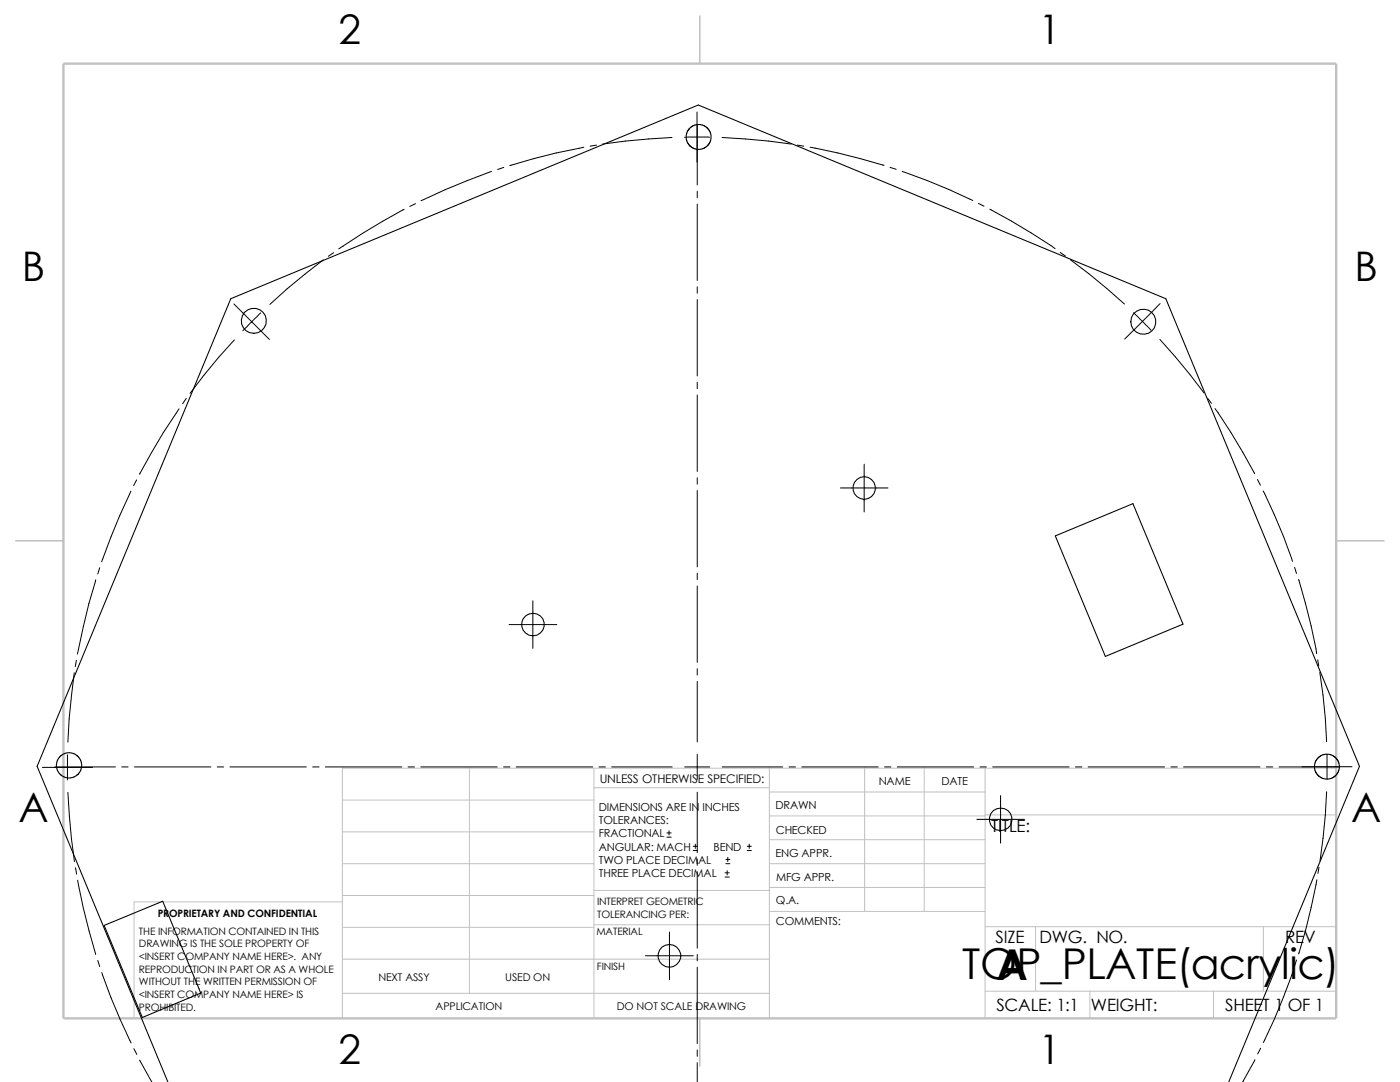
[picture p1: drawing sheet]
<svg xmlns="http://www.w3.org/2000/svg" width="279mm" height="216mm" viewBox="0 0 279 216" stroke-linecap="round" stroke-linejoin="round" font-family="sans-serif">
<g fill="none" stroke="#c0c0c0" stroke-width=".2">
<path d="M68.3 159.6h50.2M93.7 153.3v44.9M118.5 153.3v49.9M118.5 157.2h35M153.5 153.3v49.9M153.5 158h43.1M172.6 153.3v28.6M184.4 153.3v28.6M196.6 153.3v49.9M266.7 153.3h-198.4v49.9M68.3 166h50.2M68.3 172.3h50.2"/>
<path d="M68.3 178.7h50.2M68.3 180h-41.5v23.2M118.5 177.7h35.1M153.5 162.8h43.1M153.5 167.6h43.1M153.5 172.3h43.1M153.5 177.1h43.1M196.6 162.6h70.1M68.3 198.2h85.2M68.3 191.4h85.2M68.3 185h50.2M118.5 184.5h35.1"/>
<path d="M153.6 181.9h43M196.6 184.9h70.1M196.6 197.8h70.1M206.7 184.9v12.9M217.5 197.8v5.4M242.2 197.8v5.4M252.1 184.9v12.9"/>
</g>
<path d="M139.7 3.2v9.5M3.1 107.9h9.6M266.7 107.9h9.5M139.7 203.2v9.5" fill="none" stroke="#c0c0c0" stroke-width=".21"/>
<path d="M12.7 12.7h254v190.5h-254z" fill="none" stroke="#c0c0c0" stroke-width=".47"/>
<g fill="none" stroke="#000" stroke-width=".21">
<path d="M137.7 29.1l1 .6 1.1 .1 .8-.3 .6-.4 .6-1 .1-1.1-.2-.8-.5-.7-1-.6-1.1-.1-.8 .3-.7 .5-.6 1-.1 1.1 .3 .8 .5 .6M210.6 106.9l15.5-6.4 10 24-15.5 6.5zM263.1 151.2l-.5 .6-.3 .8 .1 1.1 .6 1 .7 .5 .8 .2h1.1l1-.6 .4-.7 .3-.8-.1-1.1-.6-1-.7-.5-.7-.2-1.3 .1-.8 .6M20.8 184.7l11.7-4.9 7.5 18.4-11.6 4.8zM33.5 215.9l-26.1-63 38.7-93.3 93.3-38.6 93.3 38.6 38.6 93.3-26.1 63"/>
<circle cx="50.7" cy="64" r="2.49"/>
<circle cx="228.2" cy="64.2" r="2.51"/>
<circle cx="172.5" cy="97.4" r="2.25"/>
<circle cx="106.4" cy="124.6" r="2.27"/>
<circle cx="13.8" cy="152.7" r="2.53"/>
<circle cx="199.7" cy="163.5" r="2.27"/>
<circle cx="133.6" cy="190.7" r="2.27"/>
</g>
<g fill="none" stroke="#000" stroke-width=".2">
<path d="M98.1 34.2a158.9 158.9 0 0 0-14.1 5.8M100.5 33.4l-1.2 .4M116.5 29.4a130.4 130.4 0 0 0-14.8 3.6M119 29l-1.2 .2M134.1 27.4l-9.3 .8-4.5 .5M136.6 27.4h5M139.1 22.4v9.9M139.1 24.8v12.1M139.1 38.2v1.3M144.1 27.4l9.3 .8 4.5 .5M159.1 29l1.3 .2M161.7 29.4a134 134 0 0 1 14.7 3.6"/>
<path d="M177.6 33.4l1.3 .4M180 34.2a121.6 121.6 0 0 1 14.1 5.8M64.5 51.9l-7.2 5.7-3.5 3.1M66.6 50.4l-1.1 .7M80.6 41.8a139.8 139.8 0 0 0-13 7.9M82.9 40.6l-1.1 .6M139.1 40.7v15.3M139.1 57.2v1.3M139.1 59.8v15.2M195.3 40.6l1.1 .5M197.5 41.7a125.2 125.2 0 0 1 13.1 7.9M211.6 50.4l1 .7"/>
<path d="M213.7 51.9l3.6 2.7 7.1 6.1M37.2 79.5l-.8 1.1M46.7 60.7l7.1 7M46.8 67.8l-3.2 3.5-5.7 7.2M52 62.4l-3.5 3.6M139.1 76.3v1.3M139.1 78.8v15.3M226.2 62.4l3.5 3.5M231.5 67.7l3.1 3.5 5.7 7.2M231.5 60.6l-7 7M241 79.5l.8 1M26.1 98a142 142 0 0 0-5.8 14.1"/>
<path d="M27.3 95.8l-.6 1.1M35.7 81.6a125.3 125.3 0 0 0-7.9 13M139.1 95.3v1.3M139.1 97.9v15.2M167.7 97.4h9.5M172.5 92.6v9.6M242.5 81.5a117.1 117.1 0 0 1 7.9 13M251 95.7l.5 1.1M252.1 98a111.5 111.5 0 0 1 5.8 14M19.1 115.7a138.3 138.3 0 0 0-3.6 14.8M19.9 113.3l-.4 1.2M106.3 119.9v9.5"/>
<path d="M139.1 114.4v1.3M139.1 116.9v15.3M258.4 113.2l.3 1.2M259.2 115.6a128.9 128.9 0 0 1 3.6 14.8M14.8 134.2l-1 9.2-.3 4.7M15.2 131.7l-.2 1.3M101.6 124.6h9.5M139.1 133.4v1.3M139.1 136v12M263 131.7l.2 1.2M263.4 134.2l1.1 9.1 .3 4.7M8.5 153.1h10"/>
<path d="M11 153h12M13.5 150.6v5M13.5 158.1l.8 9.3 .6 4.5M24.3 153h1.3M26.8 153h15.3M43.3 153h1.3M45.9 153h15.2M62.4 153h1.3M64.9 153h15.3M81.4 153h1.3M84 153h15.2M100.5 153h1.3"/>
<path d="M103 153h15.3M119.5 153h1.3M122.1 153h12.1M136.7 153h4.9M139.1 150.5v5M139.1 158.1v12M144.1 153h12.1M157.5 153h1.2M160 153h15.3M176.5 153h1.3M179.1 153h15.2M195.6 153h1.2"/>
<path d="M198.1 153h15.3M199.7 158.7v9.5M214.6 153h1.3M217.2 153h15.2M233.7 153h1.2M236.2 153h15.3M252.7 153h1.3M255.3 153h12M259.8 153h10M264.8 158l-.3 4.6-1.1 9.2M264.8 150.5v5M15.1 173.1l.2 1.3"/>
<path d="M15.5 175.6a130.9 130.9 0 0 0 3.6 14.9M133.1 167h.8M133.1 166.2h.8M133.5 165.8v.8M138.3 169.7h.9M138.3 168.9h.9M138.8 168.4v.9M139.1 171.4v1.3M139.1 173.9v15.3M144.7 175h.8M144.7 174.2h.8M144.9 172.3h.8"/>
<path d="M144.9 171.5h.8M145.1 173.7v.9M145.2 171.1v.8M149.1 169.7h.8M149.1 168.9h.8M149.5 168.4v.9M194.9 163.5h9.6M262.8 175.6a124.7 124.7 0 0 1-3.6 14.7M263.2 173.1l-.2 1.2M19.5 191.6l.4 1.3M20.3 194.1a111.4 111.4 0 0 0 5.9 14M128.8 190.7h9.5"/>
<path d="M133.6 186v9.5M139.1 190.5v1.2M139.1 193v15.2M258 194a119.2 119.2 0 0 1-5.9 14M258.7 191.6l-.3 1.1M26.7 209.3l.6 1.1M27.9 211.5l2.4 4.4M139.1 209.5v1.3M139.1 212v3.9M250.4 211.5l-2.4 4.4M251.6 209.2l-.6 1.1"/>
</g>
<g font-size="8.5">
<text x="192" y="195.3">TOP_PLATE(acrylic)</text>
<text x="198.8" y="195.5">A</text>
</g>
<g font-size="8.1">
<text x="67.6" y="8.8">2</text>
<text x="207.3" y="8.8">1</text>
<text x="4.4" y="56.1">B</text>
<text x="270.3" y="56.1">B</text>
<text x="3.7" y="164.1">A</text>
<text x="269.6" y="164.1">A</text>
<text x="67.6" y="212.3">2</text>
<text x="207.3" y="212.3">1</text>
</g>
<g font-size="3.4">
<text x="197.8" y="166">TITLE:</text>
<text x="198.7" y="188.1">SIZE</text>
<text x="207.5" y="188.1">DWG. NO.</text>
<text x="256.5" y="188.2">REV</text>
<text x="198.8" y="201.7">SCALE: 1:1</text>
<text x="217.7" y="201.8">WEIGHT:</text>
<text x="244.5" y="201.7">SHEET 1 OF 1</text>
</g>
<text font-size="2.4" x="119.7" y="156.2">UNLESS OTHERWISE SPECIFIED:</text>
<g font-size="2.2">
<text x="119.5" y="161.8">DIMENSIONS ARE IN INCHES</text>
<text x="154.8" y="161.5">DRAWN</text>
<text x="175.4" y="156.7">NAME</text>
<text x="187.9" y="156.7">DATE</text>
<text x="119.5" y="164.4">TOLERANCES:</text>
<text x="119.5" y="167.1">FRACTIONAL</text>
<text x="154.8" y="166.3">CHECKED</text>
<text x="119.5" y="172.4">TWO PLACE DECIMAL</text>
<text x="119.5" y="169.8">ANGULAR: MACH</text>
<text x="142.4" y="169.8">BEND</text>
<text x="154.8" y="171">ENG APPR.</text>
<text x="119.5" y="175">THREE PLACE DECIMAL</text>
<text x="154.9" y="175.7">MFG APPR.</text>
<text x="154.9" y="184.7">COMMENTS:</text>
<text x="154.9" y="180.5">Q.A.</text>
</g>
<g font-size="2.1">
<text x="75.5" y="195.7">NEXT ASSY</text>
<text x="100.8" y="195.7">USED ON</text>
<text x="86.9" y="201.5">APPLICATION</text>
<text x="123.1" y="201.6">DO NOT SCALE DRAWING</text>
</g>
<g font-size="2">
<text x="31.5" y="183">PROPRIETARY AND CONFIDENTIAL</text>
<text x="119.2" y="180.6">INTERPRET GEOMETRIC</text>
<text x="119.2" y="183.1">TOLERANCING PER:</text>
<text x="27.7" y="186.5">THE INFORMATION CONTAINED IN THIS</text>
<text x="27.7" y="189.1">DRAWING IS THE SOLE PROPERTY OF</text>
<text x="27.7" y="191.6">&lt;INSERT COMPANY NAME HERE&gt;. ANY</text>
<text x="119" y="186.6">MATERIAL</text>
<text x="27.7" y="194.1">REPRODUCTION IN PART OR AS A WHOLE</text>
<text x="27.7" y="196.6">WITHOUT THE WRITTEN PERMISSION OF</text>
<text x="119.1" y="193.5">FINISH</text>
<text x="27.7" y="199.1">&lt;INSERT COMPANY NAME HERE&gt; IS</text>
<text x="27.7" y="201.7">PROHIBITED.</text>
</g>
</svg>
